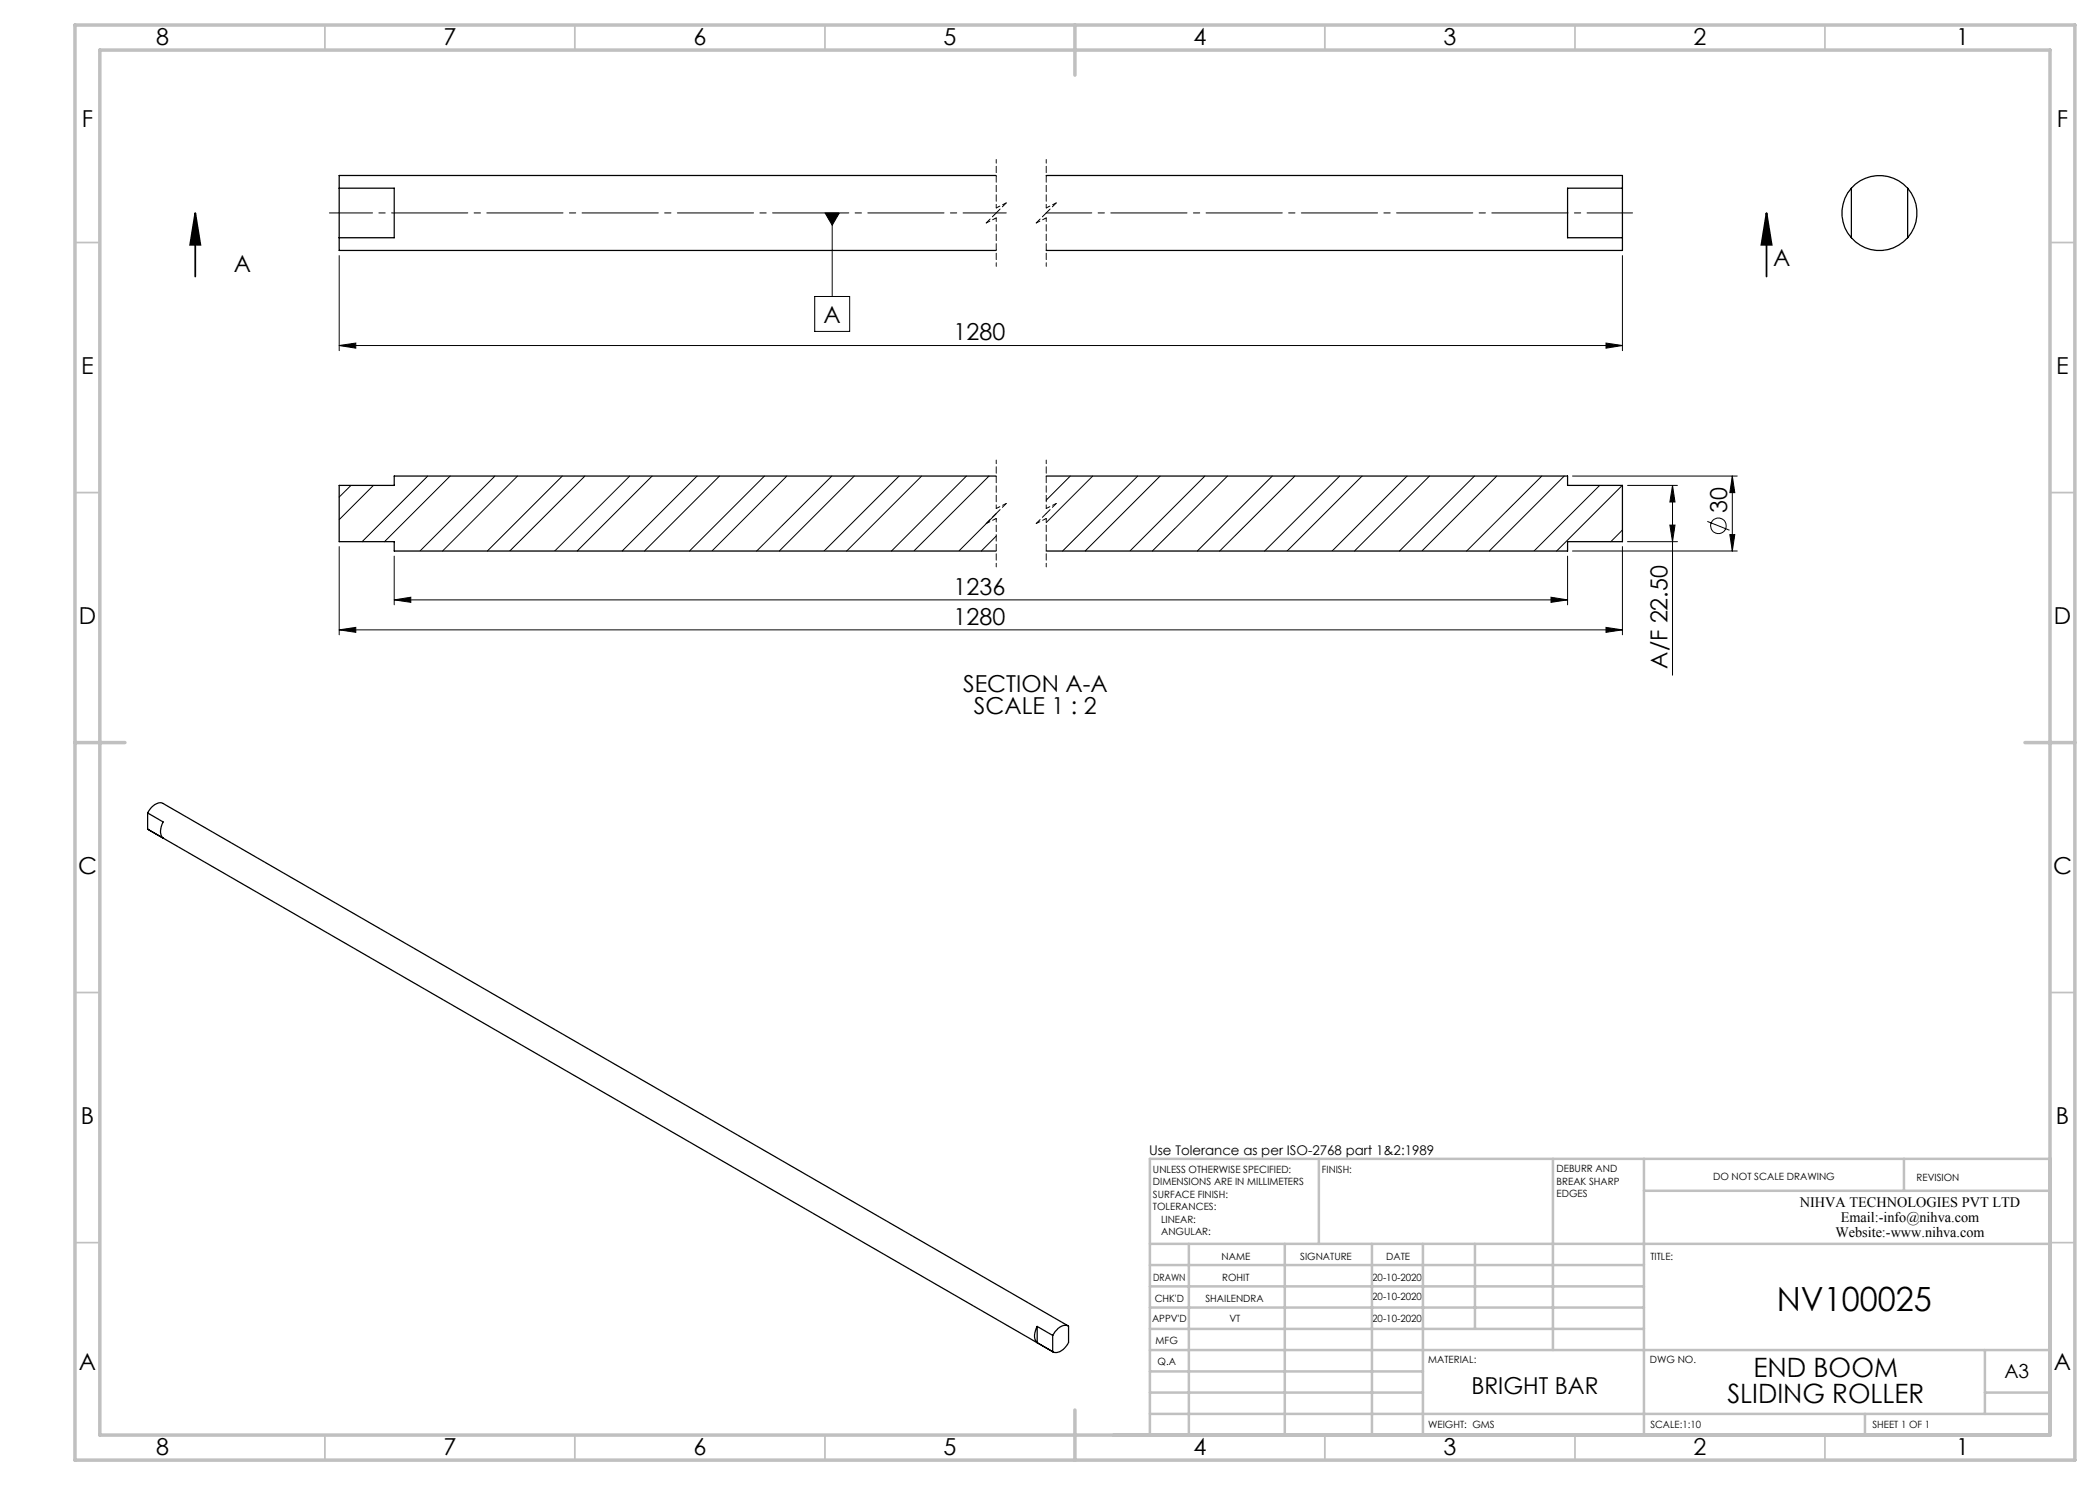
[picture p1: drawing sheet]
<svg xmlns="http://www.w3.org/2000/svg" width="420mm" height="297mm" viewBox="0 0 420 297" stroke-linecap="round" stroke-linejoin="round" font-family="sans-serif">
<g fill="none" stroke="#000" stroke-width=".2">
<path d="M67.8 51.1v19M162.9 59.3h7v7h-7zM165 42.6h2.9l-1.5 2.4zM166.4 42.6v16.7M324.5 51.1v19M67.8 69.1l3.4-.5v1zM67.8 69.1h256.7M321.2 68.6l3.3 .5-3.3 .5zM70.2 97.1l-2.4 2.3M74.7 97.1l-6.9 6.8M85.5 95.2l-13.1 13.1M90 95.2l-13.1 13.1"/>
<path d="M99 95.2l-15 15M103.5 95.2l-15 15M112.5 95.2l-15 15M117 95.2l-15 15M125.9 95.2l-15 15M130.4 95.2l-15 15M139.4 95.2l-15 15M143.9 95.2l-15 15M152.9 95.2l-15 15M157.4 95.2l-15 15M166.4 95.2l-15.1 15M170.9 95.2l-15 15"/>
<path d="M179.8 95.2l-15 15M184.3 95.2l-15 15M193.3 95.2l-15 15M197.8 95.2l-15 15M214.1 95.2l-4.9 4.8M218.5 95.2l-9.3 9.3M227.5 95.2l-15 15M232 95.2l-15 15M241 95.2l-15 15M245.5 95.2l-15 15M254.5 95.2l-15 15M259 95.2l-15.1 15"/>
<path d="M267.9 95.2l-15 15M272.4 95.2l-15 15M281.4 95.2l-15 15M285.9 95.2l-15 15M294.9 95.2l-15 15M299.4 95.2l-15 15M308.4 95.2l-15.1 15M312.8 95.2l-14.9 15M314.5 95.2h33M319.9 97.1l-13.1 13.1M324.4 97.1l-13.1 13.1M325.5 97.1h10"/>
<path d="M334.5 97.1l.5 3.3h-1zM334.5 97.1v37.9M346.5 95.2l.5 3.3h-1zM346.5 95.2v15M67.8 109.3v17.7M78.8 120l3.4-.6v1.1zM78.8 111.2v9.8M78.8 120h234.7M199.2 102.8l-7.4 7.4M199.2 107.2l-2.9 3M310.2 119.4l3.3 .6-3.3 .5zM313.5 111.2v9.8"/>
<path d="M314.5 110.2h33M324.5 106l-2.3 2.3M324.5 109.3v17.7M325.5 108.3h10M334 105h1l-.5 3.3zM341.5 104.3l4.4 1.7M346 106.9h1l-.5 3.3zM67.8 126l3.4-.5v1zM67.8 126h256.7M321.2 125.5l3.3 .5-3.3 .5z"/>
<circle cx="343.7" cy="105.2" r="1.56"/>
</g>
<path d="M39.1 42.6l1 6.4h-2.1zM39.1 42.6v12.7M353.3 42.6l1 6.4h-2zM353.3 42.6v12.7" fill="none" stroke="#000" stroke-width=".35"/>
<path d="M65.9 42.6h135.3" fill="none" stroke="#000" stroke-width=".2" stroke-dasharray="15.2 1.3 1.3 1.3" stroke-dashoffset="6.6"/>
<path d="M209.2 42.6h117.3" fill="none" stroke="#000" stroke-width=".2" stroke-dasharray="15.2 1.3 1.3 1.3" stroke-dashoffset="6.1"/>
<path d="M199.2 31.9v9.7M209.2 31.9v9.7M199.2 43.6v9.7M209.2 43.6v9.7M199.2 92v9.7M209.2 92v9.7M199.2 103.7v9.7M209.2 103.7v9.7" fill="none" stroke="#000" stroke-width=".2" stroke-dasharray="1.3 .6" stroke-dashoffset=".6"/>
<path d="M197.2 44.6l2-1M199.2 41.6l2-1M207.2 44.6l2-1M209.2 41.6l2-1M197.2 104.7l2-1M199.2 101.7l2-1M207.2 104.7l2-1M209.2 101.7l2-1" fill="none" stroke="#000" stroke-width=".2" stroke-dasharray="1.3 .6" stroke-dashoffset=".5"/>
<path d="M199.2 42.6l-2 2M201.2 40.6l-2 2M209.2 42.6l-2 2M211.2 40.6l-2 2M199.2 102.7l-2 2M201.2 100.7l-2 2M209.2 102.7l-2 2M211.2 100.7l-2 2" fill="none" stroke="#000" stroke-width=".2" stroke-dasharray="1.3 .6" stroke-dashoffset=".2"/>
<g fill="none" stroke="#c0c0c0" stroke-width=".35">
<path d="M65 5v5M115 5v5M165 5v5M265 5v5M315 5v5M365 5v5M15 48.5h5M410 48.5h5M15 98.5h5M410 98.5h5M15 198.5h5M410 198.5h5"/>
<path d="M15 248.5h5M410 248.5h5M65 287v5M115 287v5M165 287v5M265 287v5M315 287v5M365 287v5"/>
</g>
<g fill="none" stroke="#c0c0c0" stroke-width=".5">
<path d="M263.8 231.8v17M310.6 231.8v38.2M328.8 231.8v55.2M328.8 238.2h81.2M380.8 231.8v6.4M410 231.8h-180v55.2M230 248.8h180M230 257.3h98.8M230 253h98.8M237.8 248.8v38.2M257 248.8v38.2M274.4 248.8v38.2"/>
<path d="M284.6 248.8v38.2M295 248.8v17M230 265.8h98.8M230 261.5h98.8M230 278.5h54.6M230 274.3h54.6M230 270h180M397 278.5h13M397 270v12.8M230 282.8h180M373 282.8v4.2"/>
</g>
<path d="M15 5h400v287h-400zM20 10h390v277h-390zM215 5v10M15 148.5h10M405 148.5h10M215 282v10" fill="none" stroke="#c0c0c0" stroke-width=".7"/>
<g fill="#000">
<path d="M165 42.6h2.9l-1.5 2.4z"/>
<path d="M353.3 42.6l1 6.4h-2zM39.1 42.6l1 6.4h-2.1z"/>
<path d="M67.8 69.1l3.4-.5v1zM321.2 68.6l3.3 .5-3.3 .5zM78.8 120l3.4-.6v1.1zM310.2 119.4l3.3 .6-3.3 .5zM67.8 126l3.4-.5v1zM321.2 125.5l3.3 .5-3.3 .5z"/>
<path d="M346.5 95.2l.5 3.3h-1zM346 106.9h1l-.5 3.3z"/>
<path d="M334 105h1l-.5 3.3zM334.5 97.1l.5 3.3h-1z"/>
</g>
<g fill="none" stroke="#000" stroke-width=".25">
<path d="M67.8 37.6h11v10h-11M67.8 37.6v10M199.2 35.1h-131.4v2.5M209.2 35.1h115.3v2.5M324.5 37.6h-11v10h11M324.5 37.6v10M370.3 37.6a7.5 7.5 0 0 1 11.2 0M370.3 37.6a7.4 7.4 0 0 0 0 10M370.3 37.6v10M381.5 37.6a7.5 7.5 0 0 1 0 10M381.5 37.6v10M67.8 47.6v2.5h131.4"/>
<path d="M324.5 47.6v2.5h-115.3M370.3 47.6a7.5 7.5 0 0 0 11.2 0M199.2 95.2h-120.4v1.9h-11v11.2h11v1.9h120.4M209.2 95.2h104.3v1.9h11v11.2h-11v1.9h-104.3M29.5 162.6a2.88 2.88 0 0 1 3-2l181.1 104.6M29.5 162.6l3.1 1.8a2.74 2.74 0 0 0 0 3.2l-3.1-1.8M29.5 165.8l181.1 104.6M29.5 162.6v3.2M207.4 265.3a2.74 2.74 0 0 0 0 3.2M207.4 268.5l3.1 1.8M207.4 265.3l3.1 1.8M207.4 265.3v3.2"/>
<path d="M210.5 267.1a2.95 2.95 0 0 1 3-2l.2 .2v3.2a3 3 0 0 1-2.9 2l-.3-.2M210.5 267.1v3.2"/>
</g>
<text font-size="6.7" x="355.4" y="262.2">NV100025</text>
<g font-size="5.3">
<text x="350.7" y="275.4">END BOOM</text>
<text x="345.5" y="280.6">SLIDING ROLLER</text>
</g>
<g font-size="4.7">
<text x="31.2" y="9">8</text>
<text x="88.7" y="9">7</text>
<text x="138.7" y="9">6</text>
<text x="188.7" y="9">5</text>
<text x="238.7" y="9">4</text>
<text x="288.7" y="9">3</text>
<text x="338.7" y="9">2</text>
<text x="391.2" y="9">1</text>
<text x="16.4" y="25.5">F</text>
<text x="411.4" y="25.5">F</text>
<text x="354.6" y="53.2">A</text>
<text x="46.7" y="54.3">A</text>
<text x="164.7" y="64.5">A</text>
<text x="190.7" y="68.1">1280</text>
<text x="16.3" y="74.7">E</text>
<text x="411.3" y="74.7">E</text>
<text x="345.4" y="102.6" transform="rotate(-90 345.4 102.6)">30</text>
<text x="190.7" y="118.9">1236</text>
<text x="15.8" y="124.7">D</text>
<text x="190.7" y="124.9">1280</text>
<text x="410.8" y="124.7">D</text>
<text x="333.5" y="133.7" transform="rotate(-90 333.5 133.7)">A/F 22.50</text>
<text x="192.6" y="138.4">SECTION A-A</text>
<text x="194.8" y="142.9">SCALE 1 : 2</text>
<text x="15.6" y="174.7">C</text>
<text x="410.6" y="174.7">C</text>
<text x="16.2" y="224.7">B</text>
<text x="411.2" y="224.7">B</text>
<text x="15.8" y="274">A</text>
<text x="410.8" y="274">A</text>
<text x="294.3" y="278.9">BRIGHT BAR</text>
<text x="31.2" y="291">8</text>
<text x="88.7" y="291">7</text>
<text x="138.7" y="291">6</text>
<text x="188.7" y="291">5</text>
<text x="238.7" y="291">4</text>
<text x="288.7" y="291">3</text>
<text x="338.7" y="291">2</text>
<text x="391.2" y="291">1</text>
</g>
<text font-size="3.9" x="400.9" y="275.5">A3</text>
<g font-size="2.9">
<text x="360" y="241.3">NIHVA TECHNOLOGIES PVT LTD</text>
<text x="368.2" y="244.3">Email:-info@nihva.com</text>
<text x="367.1" y="247.3">Website:-www.nihva.com</text>
</g>
<text font-size="2.7" x="229.8" y="231.1">Use Tolerance as per ISO-2768 part 1&amp;2:1989</text>
<g font-size="2">
<text x="230.6" y="234.6">UNLESS OTHERWISE SPECIFIED:</text>
<text x="230.6" y="237.1">DIMENSIONS ARE IN MILLIMETERS</text>
<text x="230.6" y="239.6">SURFACE FINISH:</text>
<text x="264.4" y="234.6">FINISH:</text>
<text x="311.3" y="234.5">DEBURR AND</text>
<text x="311.3" y="237">BREAK SHARP</text>
<text x="311.3" y="239.5">EDGES</text>
<text x="342.6" y="236">DO NOT SCALE DRAWING</text>
<text x="383.3" y="236.2">REVISION</text>
<text x="230.6" y="242.1">TOLERANCES:</text>
<text x="232.2" y="244.6">LINEAR:</text>
<text x="232.2" y="247.1">ANGULAR:</text>
<text x="244.3" y="252">NAME</text>
<text x="260" y="251.9">SIGNATURE</text>
<text x="277.2" y="251.9">DATE</text>
<text x="330.1" y="251.9">TITLE:</text>
<text x="230.6" y="256.1">DRAWN</text>
<text x="244.4" y="256.1">ROHIT</text>
<text x="274.4" y="256.1">20-10-2020</text>
<text x="230.9" y="260.3">CHK'D</text>
<text x="241.1" y="260.3">SHAILENDRA</text>
<text x="274.4" y="260">20-10-2020</text>
<text x="230.4" y="264.4">APPV'D</text>
<text x="231.1" y="268.8">MFG</text>
<text x="245.9" y="264.4">VT</text>
<text x="274.4" y="264.4">20-10-2020</text>
<text x="231.5" y="273">Q.A</text>
<text x="285.6" y="272.5">MATERIAL:</text>
<text x="330" y="272.5">DWG NO.</text>
<text x="285.6" y="285.5">WEIGHT: GMS</text>
<text x="330.1" y="285.6">SCALE:1:10</text>
<text x="374.5" y="285.6">SHEET 1 OF 1</text>
</g>
</svg>
